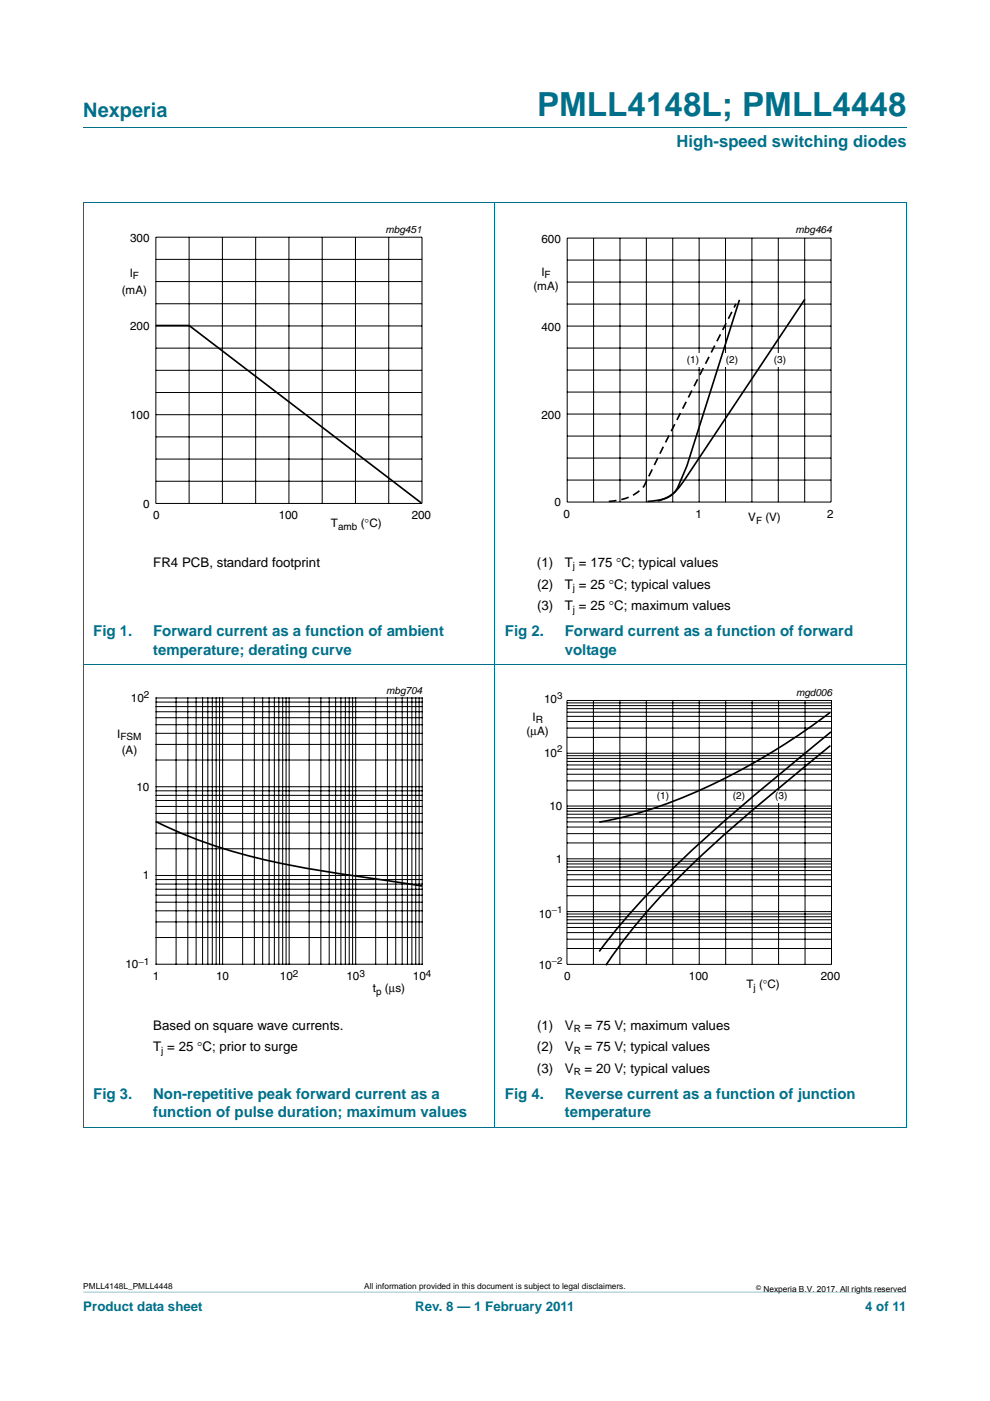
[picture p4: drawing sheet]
<svg xmlns="http://www.w3.org/2000/svg" width="210mm" height="297mm" viewBox="0 0 210 297" stroke-linecap="round" stroke-linejoin="round" font-family="sans-serif">
<path d="M17.7 273.9l174.6 .1z" fill="#00708a"/>
<path d="M17.7 27h174.6M17.6 42.9h174.7M17.7 42.9v196.1M105 42.8v196.3M192.3 42.9v196.1M17.6 140.9h174.7M17.6 239h174.7" fill="none" stroke="#00708a" stroke-width=".21"/>
<g fill="none" stroke="#000" stroke-width=".21">
<path d="M33.1 50.3h56.4v56.4h-56.4zM33.1 59.7h56.4M33.1 55h56.4M40.1 50.3v56.4M47.2 50.3v56.4M54.2 50.3v56.4M61.3 50.3v56.4M68.3 50.3v56.4M75.4 50.3v56.4M82.5 50.3v56.4M120.3 55.1h56M120.3 59.8h56"/>
<path d="M125.9 50.5v55.9M131.5 50.5v55.9M137.1 50.5v55.9M142.7 50.5v55.9M148.3 50.5v55.9M153.9 50.5v55.9M159.5 50.5v55.9M165.1 50.5v55.9M170.7 50.5v55.9M33.1 64.4h56.4M33.1 69.1h56.4M33.1 78.5h56.4"/>
<path d="M33.1 73.8h56.4M120.3 73.8h56M120.3 78.5h56M120.3 69.1h56M120.3 64.5h56M33.1 87.9h56.4M33.1 92.6h56.4M33.1 97.3h56.4M33.1 83.2h56.4M120.3 87.8h56M120.3 92.5h56M120.3 97.1h56"/>
<path d="M120.3 83.1h56M33.1 102h56.4M120.3 106.4v-55.9h56v55.9M120.3 101.8h56M120.3 106.4h56"/>
</g>
<path d="M20.3 47.4h81.9v66.4h-81.9z" fill="none" stroke="#fff" stroke-width=".21"/>
<path d="M33.1 69h7l49.3 37.6" fill="none" stroke="#000" stroke-width=".35"/>
<g fill="#fff">
<path d="M145.5 74.9h3.1v2.8h-3.1z"/>
<path d="M153.8 74.9h3.1v2.8h-3.1z"/>
<path d="M164 74.9h3.1v2.8h-3.1z"/>
</g>
<path d="M156.8 63.6l-11.1 35.2-1.8 4.2a5.1 5.1 0 0 1-4.7 3.1l-1.9 .2M170.7 63.4l-25.6 38.5a8.7 8.7 0 0 1-5.6 4.3M176.1 151.1a133 133 0 0 1-40.3 21.2l-4.4 1.1-4.3 .9M176.1 158.1l-10.7 8.8a237.1 237.1 0 0 0-28.6 26.9l-5.2 6.4-3.1 4.4M176.3 155.2a518.3 518.3 0 0 0-34.5 29.8 144.5 144.5 0 0 0-14.7 16.7M33.2 174.3a119.1 119.1 0 0 0 35.3 10.4l21 3.1" fill="none" stroke="#000" stroke-width=".35"/>
<path d="M129.1 106.3a10.4 10.4 0 0 0 7.5-3.2l4.1-8.3 15.4-30.4" fill="none" stroke="#000" stroke-width=".35" stroke-dasharray="1.6 1" stroke-linecap="butt"/>
<path d="M107.6 47.2h81.9v66.3h-81.9zM20.4 145.2h81.9v66.3h-81.9zM107.6 145.2h81.8v66.3h-81.8z" fill="none" stroke="#fff" stroke-width=".21"/>
<g fill="none" stroke="#000" stroke-width=".21">
<path d="M33.1 148h56.5v56.4h-56.5zM33.1 157.8h56.5M33.1 155.5h56.5M33.1 153.7h56.5M33.1 152.2h56.5M33.1 150.9h56.5M33.1 149.8h56.5M33.1 148.9h56.5M37.4 148v56.4M39.8 148v56.4M41.6 148v56.4M43 148v56.4"/>
<path d="M44.1 148v56.4M45 148v56.4M45.8 148v56.4M46.6 148v56.4M47.2 148v56.4M51.5 148v56.4M53.9 148v56.4M55.7 148v56.4M57.1 148v56.4M58.2 148v56.4M59.1 148v56.4M60 148v56.4"/>
<path d="M60.7 148v56.4M61.3 148v56.4M65.6 148v56.4M68.1 148v56.4M69.8 148v56.4M71.2 148v56.4M72.3 148v56.4M73.3 148v56.4M74.1 148v56.4M74.8 148v56.4M75.4 148v56.4M79.7 148v56.4"/>
<path d="M82.2 148v56.4M83.9 148v56.4M85.3 148v56.4M86.4 148v56.4M87.4 148v56.4M88.2 148v56.4M88.9 148v56.4M120.3 148.5h56.1v56h-56.1zM120.3 159.7h56.1M120.3 156.3h56.1M120.3 154.4h56.1M120.3 153h56.1"/>
<path d="M120.3 151.9h56.1M120.3 151h56.1M120.3 150.2h56.1M120.3 149.6h56.1M120.3 149h56.1M125.9 148.5v56M131.5 148.5v56M137.1 148.5v56M142.7 148.5v56M148.3 148.5v56M153.9 148.5v56M159.5 148.5v56"/>
<path d="M165.1 148.5v56M170.8 148.5v56M33.1 180h56.5M33.1 176.6h56.5M33.1 174.3h56.5M33.1 172.5h56.5M33.1 171h56.5M33.1 169.7h56.5M33.1 168.6h56.5M33.1 167.7h56.5M33.1 166.8h56.5M33.1 161.1h56.5"/>
<path d="M120.3 170.9h56.1M120.3 167.5h56.1M120.3 165.6h56.1M120.3 164.2h56.1M120.3 163.1h56.1M120.3 162.2h56.1M120.3 161.4h56.1M120.3 160.8h56.1M120.3 160.2h56.1M120.3 178.7h56.1M120.3 176.7h56.1M120.3 175.3h56.1"/>
<path d="M120.3 174.3h56.1M120.3 173.4h56.1M120.3 172.6h56.1M120.3 172h56.1M120.3 171.4h56.1M33.1 198.8h56.5M33.1 195.5h56.5M33.1 193.1h56.5M33.1 191.3h56.5M33.1 189.8h56.5M33.1 188.5h56.5M33.1 187.4h56.5"/>
<path d="M33.1 186.5h56.5M33.1 185.6h56.5M120.3 182.1h56.1M120.3 193.3h56.1M120.3 189.9h56.1M120.3 187.9h56.1M120.3 186.5h56.1M120.3 185.5h56.1M120.3 184.6h56.1M120.3 183.8h56.1M120.3 183.2h56.1M120.3 182.6h56.1"/>
<path d="M120.3 199.1h56.1M120.3 197.7h56.1M120.3 196.6h56.1M120.3 195.8h56.1M120.3 195h56.1M120.3 194.4h56.1M120.3 193.8h56.1M120.3 201.1h56.1"/>
</g>
<path d="M164.8 167.8h.6v2.4h-.6z" fill="#fff" stroke="#fff" stroke-width=".21"/>
<text font-size="7" fill="#00708a" x="113.9" y="24.6">PMLL4148L; PMLL4448</text>
<text font-size="4.2" fill="#00708a" x="17.7" y="24.9">Nexperia</text>
<text font-size="3.5" fill="#00708a" x="143.5" y="31.1">High-speed switching diodes</text>
<g font-size="3.2" fill="#00708a">
<text x="19.8" y="134.9">Fig 1.</text>
<text x="32.5" y="134.9">Forward current as a function of ambient</text>
<text x="107.1" y="134.9">Fig 2.</text>
<text x="119.8" y="134.9">Forward current as a function of forward</text>
<text x="32.5" y="138.8">temperature; derating curve</text>
<text x="119.8" y="138.8">voltage</text>
<text x="19.8" y="233">Fig 3.</text>
<text x="32.5" y="233">Non-repetitive peak forward current as a</text>
<text x="107.1" y="233">Fig 4.</text>
<text x="119.8" y="233">Reverse current as a function of junction</text>
<text x="32.5" y="236.9">function of pulse duration; maximum values</text>
<text x="119.8" y="236.9">temperature</text>
</g>
<g font-size="2.8">
<text x="32.5" y="120.2">FR4 PCB, standard footprint</text>
<text x="113.9" y="120.2">(1)</text>
<text x="113.9" y="124.8">(2)</text>
<text x="119.8" y="120.2">T = 175 °C; typical values</text>
<text x="119.8" y="124.8">T = 25 °C; typical values</text>
<text x="113.9" y="129.4">(3)</text>
<text x="119.8" y="129.4">T = 25 °C; maximum values</text>
<text x="32.5" y="218.3">Based on square wave currents.</text>
<text x="113.9" y="218.3">(1)</text>
<text x="119.8" y="218.3">V</text>
<text x="124" y="218.3">= 75 V; maximum values</text>
<text x="32.5" y="222.9">T = 25 °C; prior to surge</text>
<text x="113.9" y="222.9">(2)</text>
<text x="113.9" y="227.5">(3)</text>
<text x="119.8" y="222.9">V</text>
<text x="119.8" y="227.5">V</text>
<text x="124" y="222.9">= 75 V; typical values</text>
<text x="124" y="227.5">= 20 V; typical values</text>
</g>
<g font-size="2.8" fill="#00708a">
<text x="17.7" y="277.9">Product data sheet</text>
<text x="88.1" y="277.9">Rev. 8 — 1 February 2011</text>
<text x="183.5" y="277.9">4 of 11</text>
</g>
<g font-size="2.5">
<text x="27.6" y="51.4">300</text>
<text x="114.9" y="51.6">600</text>
<text x="27.5" y="58.7">I</text>
<text x="114.8" y="58.4">I</text>
<text x="25.8" y="62.2">(mA)</text>
<text x="113.1" y="61.4">(mA)</text>
<text x="27.6" y="70">200</text>
<text x="114.9" y="70.1">400</text>
<text x="27.6" y="88.9">100</text>
<text x="114.9" y="88.8">200</text>
<text x="30.3" y="107.6">0</text>
<text x="117.6" y="107.3">0</text>
<text x="32.5" y="110.1">0</text>
<text x="59.1" y="110.1">100</text>
<text x="70.2" y="111.8">T</text>
<text x="76.5" y="111.8">(°C)</text>
<text x="87.3" y="110.1">200</text>
<text x="119.5" y="109.8">0</text>
<text x="147.5" y="109.8">1</text>
<text x="158.7" y="110.5">V</text>
<text x="162.3" y="110.5">(V)</text>
<text x="175.5" y="109.8">2</text>
<text x="27.8" y="148.8">10</text>
<text x="115.4" y="149.1">10</text>
<text x="111.7" y="155.8">(μA)</text>
<text x="112.9" y="152.8">I</text>
<text x="24.9" y="156.4">I</text>
<text x="25.8" y="159.9">(A)</text>
<text x="115.4" y="160.5">10</text>
<text x="28.9" y="167.6">10</text>
<text x="116.5" y="171.8">10</text>
<text x="117.9" y="183">1</text>
<text x="30.3" y="186.5">1</text>
<text x="114.3" y="194.6">10</text>
<text x="26.6" y="205.3">10</text>
<text x="32.4" y="207.8">1</text>
<text x="45.8" y="207.8">10</text>
<text x="59.4" y="207.8">10</text>
<text x="73.5" y="207.8">10</text>
<text x="87.6" y="207.8">10</text>
<text x="114.3" y="205.4">10</text>
<text x="119.6" y="207.9">0</text>
<text x="146.1" y="207.9">100</text>
<text x="158.3" y="209.5">T (°C)</text>
<text x="174.1" y="207.9">200</text>
<text x="79.1" y="210.4">t</text>
<text x="81.6" y="210.4">(μs)</text>
</g>
<g font-size="2.1">
<text x="81.8" y="49.3">mbg451</text>
<text x="168.7" y="49.5">mbg464</text>
<text x="28.2" y="59.2">F</text>
<text x="115.5" y="58.9">F</text>
<text x="145.7" y="77">(1)</text>
<text x="154" y="77">(2)</text>
<text x="164.2" y="77">(3)</text>
<text x="71.7" y="112.3">amb</text>
<text x="160.4" y="111">F</text>
<text x="121.5" y="120.7">j</text>
<text x="121.5" y="125.3">j</text>
<text x="121.5" y="129.9">j</text>
<text x="30.5" y="148.1">2</text>
<text x="81.9" y="147.1">mbg704</text>
<text x="118.1" y="148.1">3</text>
<text x="168.8" y="147.6">mgd006</text>
<text x="113.6" y="153.3">R</text>
<text x="25.6" y="156.9">FSM</text>
<text x="118.1" y="159.4">2</text>
<text x="139.3" y="169.5">(1)</text>
<text x="155.4" y="169.5">(2)</text>
<text x="164.4" y="169.5">(3)</text>
<text x="117" y="193.6">−1</text>
<text x="29.4" y="204.5">−1</text>
<text x="62.1" y="207.1">2</text>
<text x="76.2" y="207.1">3</text>
<text x="90.3" y="207.1">4</text>
<text x="117" y="204.4">−2</text>
<text x="79.8" y="210.9">p</text>
<text x="159.8" y="210">j</text>
<text x="121.7" y="218.8">R</text>
<text x="34.2" y="223.4">j</text>
<text x="121.7" y="223.4">R</text>
<text x="121.7" y="228">R</text>
</g>
<g font-size="1.8">
<text x="17.7" y="273.3">PMLL4148L_PMLL4448</text>
<text x="77.2" y="273.3">All information provided in this document is subject to legal disclaimers.</text>
<text x="161.9" y="273.9">Nexperia B.V. 2017. All rights reserved</text>
</g>
<text font-size="1.4" x="160.4" y="273.4">©</text>
</svg>
